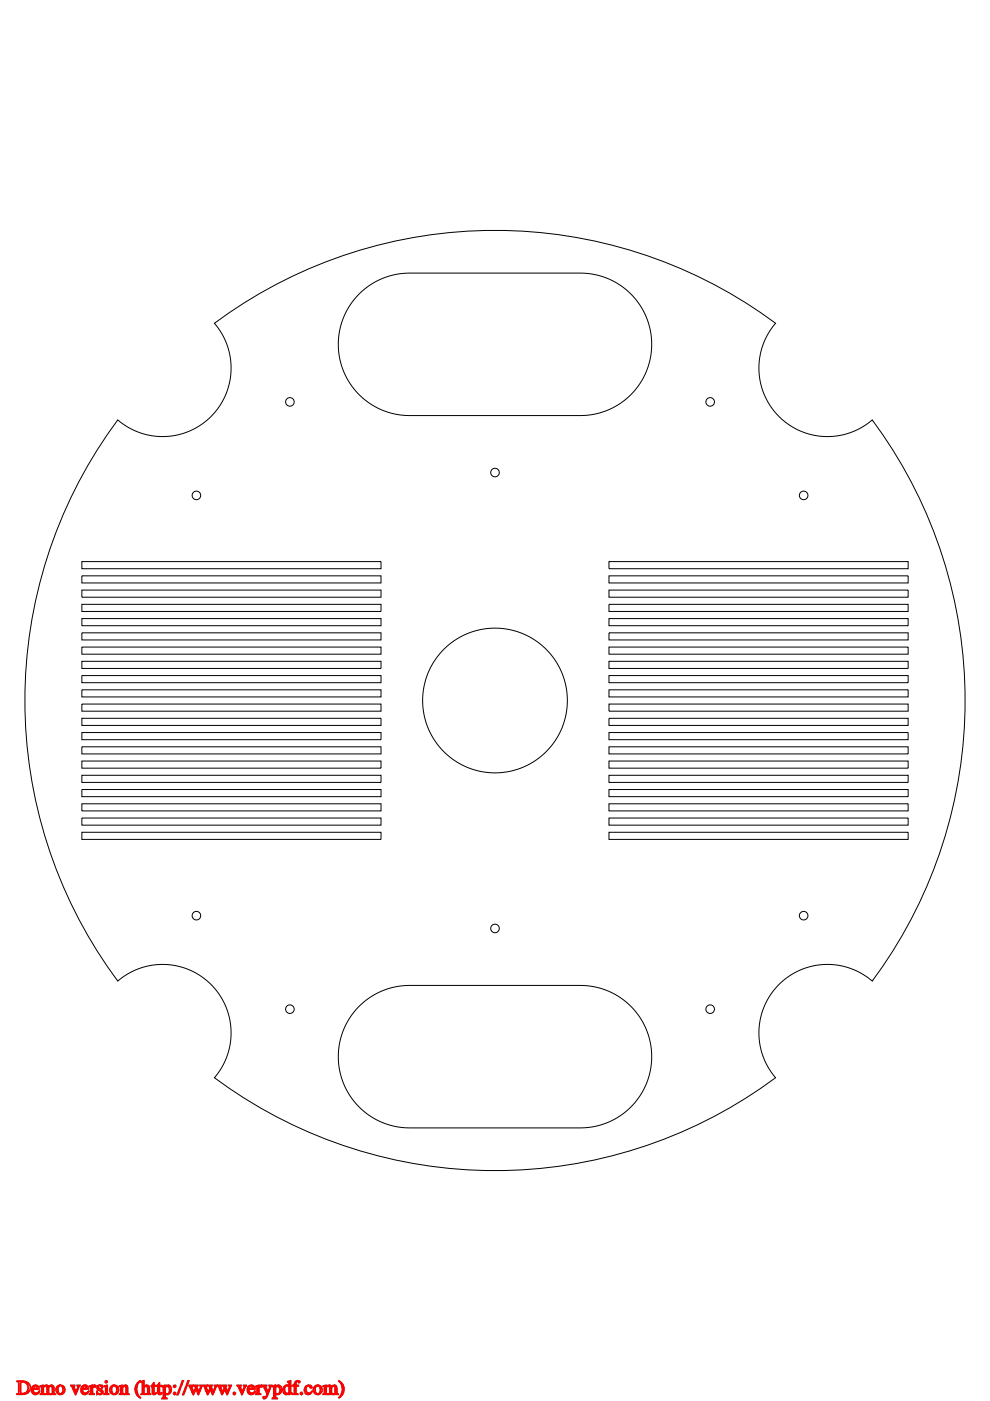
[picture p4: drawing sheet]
<svg xmlns="http://www.w3.org/2000/svg" width="210mm" height="297mm" viewBox="0 0 210 297" stroke-linecap="round" stroke-linejoin="round" font-family="sans-serif">
<g fill="none" stroke="#000" stroke-width=".21">
<path d="M76.1 62.3a15.1 15.1 0 0 1 10.7-4.4h36.3a15.1 15.1 0 0 1 15.1 15.1 15.1 15.1 0 0 1-15.1 15.1h-36.3a15.1 15.1 0 0 1-13.9-9.3 15.1 15.1 0 0 1 3.2-16.5zM25 89a14.5 14.5 0 0 0 19.7-.7 14.5 14.5 0 0 0 .8-19.8 99.7 99.7 0 0 1 118.9 0 14.5 14.5 0 0 0 .8 19.8 14.5 14.5 0 0 0 19.7 .7 99.7 99.7 0 0 1 0 119 14.5 14.5 0 0 0-19.7 .7 14.5 14.5 0 0 0-.8 19.8 99.7 99.7 0 0 1-118.9 0 14.5 14.5 0 0 0-.8-19.8 14.5 14.5 0 0 0-19.7-.7 99.7 99.7 0 0 1 0-119zM17.4 119.1h63.4v1.5h-63.4zM129.1 119.1h63.4v1.5h-63.4zM17.4 122.1h63.4v1.5h-63.4zM17.4 128.1h63.4v1.5h-63.4zM17.4 131.2h63.4v1.5h-63.4zM17.4 134.2h63.4v1.5h-63.4zM17.4 137.2h63.4v1.5h-63.4zM17.4 125.1h63.4v1.5h-63.4zM129.1 131.2h63.4v1.5h-63.4zM129.1 125.1h63.4v1.5h-63.4z"/>
<path d="M129.1 122.1h63.4v1.5h-63.4zM129.1 128.1h63.4v1.5h-63.4zM129.1 134.2h63.4v1.5h-63.4zM129.1 137.2h63.4v1.5h-63.4zM17.4 152.3h63.4v1.5h-63.4zM17.4 158.3h63.4v1.5h-63.4zM17.4 149.3h63.4v1.5h-63.4zM17.4 143.2h63.4v1.5h-63.4zM17.4 155.3h63.4v1.5h-63.4zM17.4 146.3h63.4v1.5h-63.4zM17.4 140.2h63.4v1.5h-63.4zM129.1 149.3h63.4v1.5h-63.4z"/>
<path d="M129.1 155.3h63.4v1.5h-63.4zM129.1 140.2h63.4v1.5h-63.4zM129.1 158.3h63.4v1.5h-63.4zM129.1 152.3h63.4v1.5h-63.4zM129.1 146.3h63.4v1.5h-63.4zM129.1 143.2h63.4v1.5h-63.4zM17.4 167.4h63.4v1.5h-63.4zM17.4 170.4h63.4v1.5h-63.4zM17.4 161.4h63.4v1.5h-63.4zM17.4 176.5h63.4v1.5h-63.4zM17.4 164.4h63.4v1.5h-63.4zM17.4 173.4h63.4v1.5h-63.4z"/>
<path d="M129.1 167.4h63.4v1.5h-63.4zM129.1 173.4h63.4v1.5h-63.4zM129.1 176.5h63.4v1.5h-63.4zM129.1 164.4h63.4v1.5h-63.4zM129.1 170.4h63.4v1.5h-63.4zM129.1 161.4h63.4v1.5h-63.4zM76.1 213.4a15.1 15.1 0 0 1 10.7-4.5h36.3a15.1 15.1 0 0 1 15.1 15.1 15.1 15.1 0 0 1-15.1 15.1h-36.3a15.1 15.1 0 0 1-13.9-9.3 15.1 15.1 0 0 1 3.2-16.4z"/>
<circle cx="61.5" cy="85.2" r=".91"/>
<circle cx="150.6" cy="85.2" r=".91"/>
<circle cx="41.6" cy="105" r=".91"/>
<circle cx="105" cy="100.2" r=".91"/>
<circle cx="170.4" cy="105" r=".91"/>
<circle cx="105" cy="148.5" r="15.3"/>
<circle cx="41.6" cy="194.1" r=".91"/>
<circle cx="105" cy="196.8" r=".91"/>
<circle cx="170.4" cy="194.1" r=".91"/>
<circle cx="61.5" cy="214" r=".91"/>
<circle cx="150.6" cy="214" r=".91"/>
</g>
<text font-size="4.2" fill="#f00" x="3.5" y="295.6">Demo version (http://www.verypdf.com)</text>
</svg>
